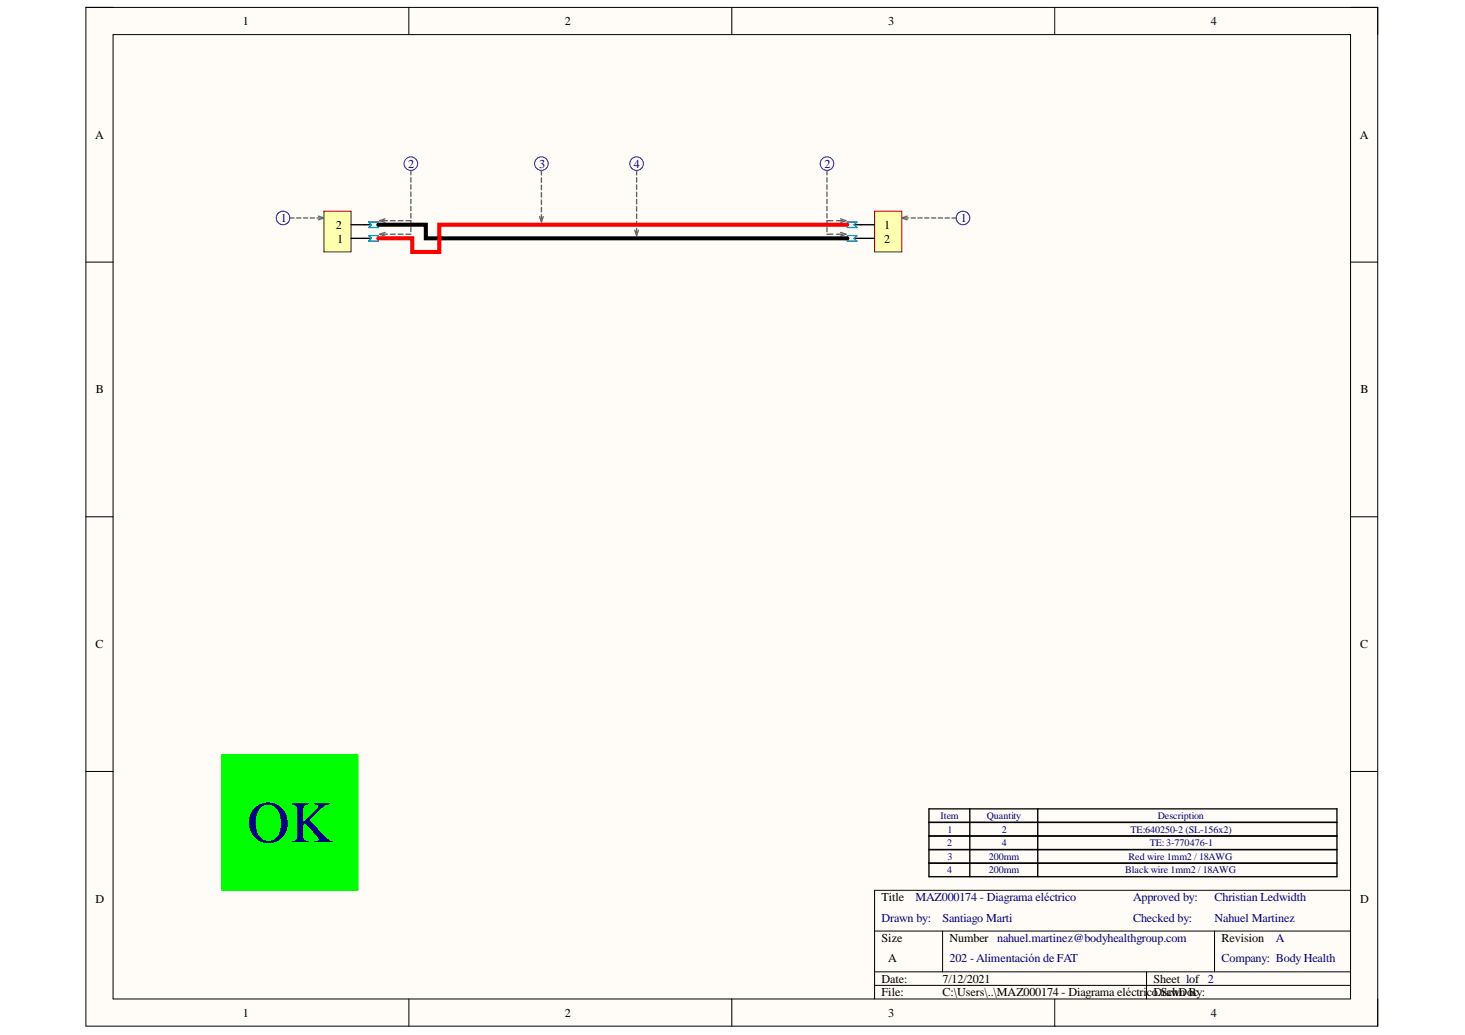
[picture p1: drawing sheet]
<svg xmlns="http://www.w3.org/2000/svg" width="297mm" height="210mm" viewBox="0 0 297 210" stroke-linecap="round" stroke-linejoin="round" font-family="sans-serif">
<path d="M17.4 1.5h261.9v206.6h-261.9z" fill-rule="evenodd" fill="#fffcf8"/>
<path d="M17.4 1.5h261.9v206.6h-261.9z" fill="none" stroke="#000" stroke-width=".2"/>
<path d="M22.9 7h250.9v195.6h-250.9z" fill-rule="evenodd" fill="#fffcf8"/>
<g fill="none" stroke="#000" stroke-width=".2">
<path d="M17.4 1.5h5.5M22.9 7h250.9v195.6h-250.9zM82.9 1.5v5.5M148.4 1.5v5.5M213.9 1.5v5.5M273.8 1.5h5.5v5.5M17.4 53.2h5.5M273.8 53.2h5.5M17.4 104.8h5.5M273.8 104.8h5.5M17.4 156.5h5.5M273.8 156.5h5.5"/>
<path d="M177.3 188.8h96.5M177.3 197.1h96.5M177.3 199.8h96.5M191.1 188.8v8.3M232.5 197.1v5.5M246.3 188.8v8.3M273.8 180.6h-96.5v22M82.9 202.6v5.5M148.4 202.6v5.5M213.9 202.6v5.5M279.3 202.6v5.5"/>
</g>
<path d="M188.4 164h82.7v13.8h-82.7zM188.4 166.8h82.7M188.4 169.5h82.7M188.4 172.3h82.7M188.4 175.1h82.7M196.6 164v13.8M210.4 164v13.8" fill="none" stroke="#000" stroke-width=".27"/>
<circle cx="57.4" cy="44.2" r="1.38" fill="none" stroke="#00f" stroke-width=".2"/>
<path d="M65.7 42.8h5.5v8.3h-5.5z" fill-rule="evenodd" fill="#ffffb0"/>
<path d="M65.7 42.8h5.5v8.3h-5.5z" fill="none" stroke="#800000" stroke-width=".2"/>
<path d="M71.2 48.3h2.7M71.2 45.6h2.7" fill="none" stroke="#000" stroke-width=".27"/>
<circle cx="195.2" cy="44.2" r="1.38" fill="none" stroke="#00f" stroke-width=".2"/>
<path d="M177.3 42.8h5.5v8.3h-5.5z" fill-rule="evenodd" fill="#ffffb0"/>
<path d="M177.3 42.8h5.5v8.3h-5.5z" fill="none" stroke="#800000" stroke-width=".2"/>
<path d="M73.9 45.6h1.4M73.9 48.3h1.4M173.2 45.6h4.1M173.2 48.3h4.1" fill="none" stroke="#000" stroke-width=".27"/>
<g fill="none" stroke="#00f" stroke-width=".2">
<circle cx="83.3" cy="33.2" r="1.38"/>
<circle cx="109.8" cy="33.2" r="1.38"/>
<circle cx="129.1" cy="33.2" r="1.38"/>
<circle cx="167.7" cy="33.2" r="1.38"/>
</g>
<path d="M74.8 45h1.9v1.1h-1.9l.5-.5zM74.8 47.8h1.9v1.1h-1.9l.5-.6zM171.8 45v1.1M171.8 47.8v1.1M171.8 45h1.9l-.5 .6 .5 .5h-1.9M171.8 47.8h1.9l-.5 .5 .5 .6h-1.9" fill="none" stroke="#009cca" stroke-width=".27"/>
<g fill="none" stroke="#646464" stroke-width=".27">
<path d="M83.3 34.6v.9M83.3 36v.9M83.3 37.5v.9M83.3 38.9v.9M109.8 34.6v.9M109.8 36.1v.9M109.8 37.6v.9M109.8 39v1M129.1 34.6v.9M129.1 36v.9M129.1 37.5v.9M129.1 39v.9"/>
<path d="M167.7 34.6v.9M167.7 36v.9M167.7 37.5v.9M167.7 38.9v.9M58.8 44.2h.8M60.1 44.2h.9M61.5 44.2h.9M62.9 44.2h.9M64.3 44.2h.8M64.6 43.8l1.1 .4-1.1 .4M77.6 44.8h1M77.6 47.5h1"/>
<path d="M78.1 44.4l-1.1 .4 1.1 .3M78.1 47.1l-1.1 .4 1.1 .4M79.1 44.8h1M79.1 47.5h1M80.7 44.8h1M80.7 47.5h1M82.3 44.8h1v.8M82.3 47.5h1M83.3 40.4v.9M83.3 41.8v1M83.3 43.3v.9M83.3 46.1v.9"/>
<path d="M109.4 43.9l.4 1.1 .3-1.1M109.8 40.5v1M109.8 42v1M109.8 43.5v1M128.7 46.7l.4 1.1 .3-1.1M129.1 40.4v1M129.1 41.9v.9M129.1 43.4v.9M129.1 44.8v1M129.1 46.3v.9M167.7 47.5h1.2M167.7 40.4v.9"/>
<path d="M167.7 41.8v1M167.7 43.3v.9M167.7 46.1v.9M168.9 44.8h-1.2v.8M169.6 44.8h1.2M169.6 47.5h1.2M170.4 44.4l1.1 .4-1.1 .3M170.4 47.1l1.1 .4-1.1 .4M183.4 44.2h.8M183.9 43.8l-1.1 .4 1.1 .4M184.7 44.2h.9M186.1 44.2h.9"/>
<path d="M187.5 44.2h.9M188.9 44.2h.8M190.3 44.2h.8M191.6 44.2h.9M193 44.2h.9"/>
</g>
<path d="M76.7 45.6h9.6v2.7h85.5" fill="none" stroke="#000" stroke-width=".82"/>
<path d="M171.8 45.6h-82.7v5.5h-5.5v-2.8h-6.9" fill="none" stroke="#f00" stroke-width=".82"/>
<path d="M45 153h27.6v27.6h-27.6z" fill-rule="evenodd" fill="#0f0"/>
<path d="M45 153h27.6v27.6h-27.6z" fill="none" stroke="#0f0" stroke-width=".2"/>
<text font-size="11.9" fill="#000080" x="50.1" y="170.8">OK</text>
<g font-size="2.5">
<text x="49.2" y="5.1">1</text>
<text x="114.5" y="5.1">2</text>
<text x="180.1" y="5.1">3</text>
<text x="245.5" y="5.1">4</text>
<text x="19.3" y="28.1">A</text>
<text x="275.7" y="28.1">A</text>
<text x="68.1" y="46.4">2</text>
<text x="179.2" y="46.4">1</text>
<text x="68.3" y="49.2">1</text>
<text x="179.2" y="49.2">2</text>
<text x="19.5" y="79.8">B</text>
<text x="275.9" y="79.8">B</text>
<text x="19.4" y="131.5">C</text>
<text x="275.8" y="131.5">C</text>
<text x="19.4" y="183.1">D</text>
<text x="178.7" y="182.8">Title</text>
<text x="275.8" y="183.1">D</text>
<text x="178.7" y="191">Size</text>
<text x="192.5" y="191">Number nahuel.martinez@bodyhealthgroup.com</text>
<text x="247.7" y="191">Revision</text>
<text x="180.1" y="195.2">A</text>
<text x="178.7" y="199.3">Date:</text>
<text x="178.7" y="202.1">File:</text>
<text x="191.1" y="199.3">7/12/2021</text>
<text x="191.1" y="202.1">C:\Users\..\MAZ000174 - Diagrama eléctricoDrawn By:</text>
<text x="233.9" y="199.3">Sheet 1of 2</text>
<text x="234.8" y="202.1">.SchDoc</text>
<text x="49.2" y="206.2">1</text>
<text x="114.5" y="206.2">2</text>
<text x="180.1" y="206.2">3</text>
<text x="245.5" y="206.2">4</text>
</g>
<g font-size="2.5" fill="#000080">
<text x="82.7" y="34.1">2</text>
<text x="109.3" y="34.1">3</text>
<text x="128.5" y="34.1">4</text>
<text x="167.2" y="34.1">2</text>
<text x="56.9" y="45.1">1</text>
<text x="194.8" y="45.1">1</text>
<text x="185.6" y="182.8">MAZ000174 - Diagrama eléctrico</text>
<text x="229.8" y="182.8">Approved by:</text>
<text x="246.2" y="182.8">Christian Ledwidth</text>
<text x="178.7" y="187">Drawn by:</text>
<text x="191.1" y="187">Santiago Marti</text>
<text x="229.8" y="187">Checked by:</text>
<text x="246.2" y="187">Nahuel Martinez</text>
<text x="258.7" y="191">A</text>
<text x="192.5" y="195.2">202 -Alimentación de FAT</text>
<text x="247.7" y="195.2">Company: Body Health</text>
</g>
<g font-size="2" fill="#000080">
<text x="190.7" y="166.1">Item</text>
<text x="200.1" y="166.1">Quantity</text>
<text x="234.7" y="166.1">Description</text>
<text x="192" y="171.6">2</text>
<text x="192.1" y="168.9">1</text>
<text x="203.1" y="168.9">2</text>
<text x="203.1" y="171.6">4</text>
<text x="229.2" y="168.9">TE:640250-2 (SL-156x2)</text>
<text x="233.1" y="171.6">TE:3-770476-1</text>
<text x="192" y="177.1">4</text>
<text x="192.1" y="174.4">3</text>
<text x="200.5" y="174.4">200mm</text>
<text x="200.5" y="177.1">200mm</text>
<text x="228.1" y="177.1">Black wire 1mm2 / 18AWG</text>
<text x="228.8" y="174.4">Red wire 1mm2 / 18AWG</text>
</g>
</svg>
